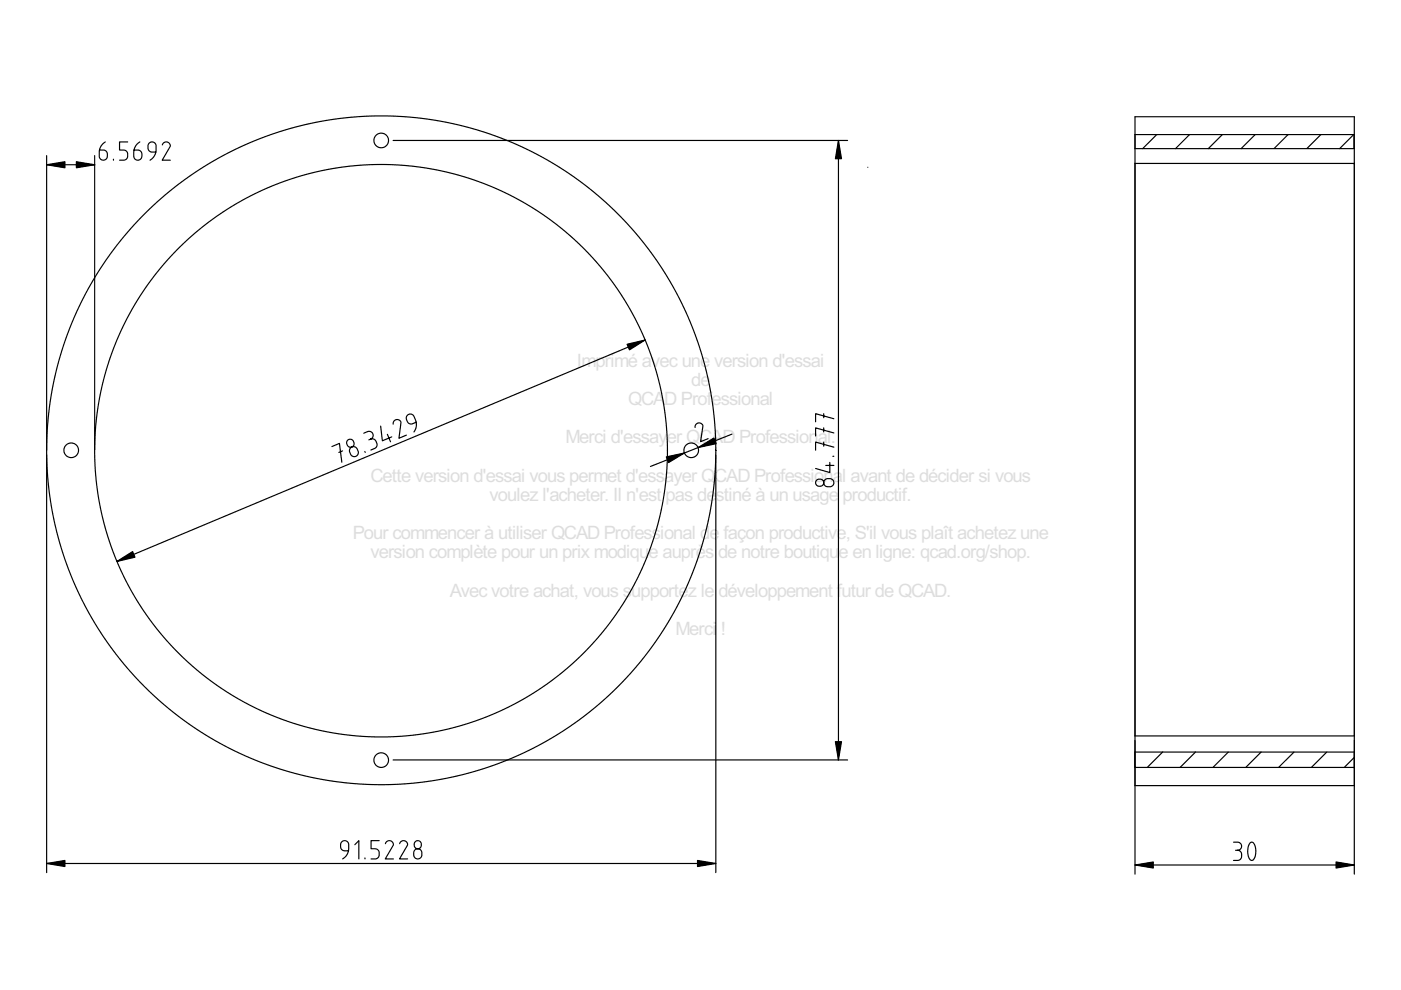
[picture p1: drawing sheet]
<svg xmlns="http://www.w3.org/2000/svg" width="297mm" height="210mm" viewBox="0 0 297 210" stroke-linecap="round" stroke-linejoin="round" font-family="sans-serif">
<g fill="none" stroke="#000" stroke-width=".25">
<path d="M9.9 33v62.5M9.9 34.9h10.2M20.1 33v62.3M22.3 30.1a2.6 2.6 0 0 0-1.3 2.2v.8a.86 .86 0 0 0 .9 .9 .86 .86 0 0 0 .9-.9v-.4a.86 .86 0 0 0-.9-.9h-.8M24.1 33.7v.3M27.1 30.1h-1.8v1.7h.9a.86 .86 0 0 1 .9 .9v.4a.86 .86 0 0 1-.9 .9h-.9M29.7 30.1a2.6 2.6 0 0 0-1.3 2.2v.8a.86 .86 0 0 0 .8 .9 .86 .86 0 0 0 .9-.9v-.4a.86 .86 0 0 0-.9-.9h-.8M33 32.2h-.8a.86 .86 0 0 1-.8-.8v-.4a.86 .86 0 0 1 .8-.9 .86 .86 0 0 1 .9 .9v.7a2.58 2.58 0 0 1-1.3 2.3M34.4 30.7a.84 .84 0 0 1 1-.6 .84 .84 0 0 1 .7 1l-1.7 2.9h1.7M83.3 29.8h96.4M177.8 29.8v131.3M184 35.5h.1"/>
<path d="M240.6 34.7h46.5M240.6 28.5h46.5v3h-46.5M245.2 28.5l-2.9 3M252.2 28.5l-3 3M259.2 28.5l-3 3M266.1 28.5l-2.9 3M273.1 28.5l-3 3M280 28.5l-2.9 3M287 28.5l-3 3M136.8 72.1l-112 46.9M9.9 96.4v88.6M70.4 94.7l1.6-.7 .5 4"/>
<path d="M72.6 95.6l-.8 .3M73.7 93.3a.75 .75 0 0 1 1.2 .3l.1 .2a.75 .75 0 0 1-.4 1 .75 .75 0 0 1-1-.4l-.1-.6zM74.3 95a.86 .86 0 0 1 1.4 .2l.2 .4a.86 .86 0 0 1-.4 1.2 .86 .86 0 0 1-1.2-.5l-.2-.7zM77.1 91.8l.8-.3a.86 .86 0 0 1 1.1 .5 .86 .86 0 0 1-.4 1.1 .86 .86 0 0 1 1.1 .5l.2 .4a.86 .86 0 0 1-.5 1.1l-.8 .3M77.4 95.7v.2M78.6 93.1l-.4 .2M80.7 90.3l.4 3.2 2-.9M82.1 92.1l.7 1.6M83.4 89.9a.84 .84 0 0 1 .6-.9 .84 .84 0 0 1 1 .6l-.4 3.3 1.6-.6M88.2 89.5l-.7 .3a.86 .86 0 0 1-1.1-.4l-.2-.4a.86 .86 0 0 1 .5-1.1 .86 .86 0 0 1 1.1 .4l.3 .7a2.58 2.58 0 0 1-.3 2.6M141.5 95.6h.1M147.4 90.6a.84 .84 0 0 1 .7-.9 .84 .84 0 0 1 .9 .7l-.5 3.2 1.6-.6"/>
<path d="M151.8 95.5h.1M151.8 96.4v88.6M155.2 92l-17.3 6.9M174.6 93.7v.9M174.6 90.7v.9M174.6 87.7v.9M175.1 98.7h1.7M175.9 98v2.2l-3-.9M176.6 96.7h.2M176.8 94.8l-3.9-1.1v1.8M176.8 91.8l-3.9-1.1v1.7M176.8 88.8l-3.9-1.1v1.7"/>
<path d="M173.1 101.8l.8-.2a.75 .75 0 0 1 .7 .7 .75 .75 0 0 1-.7 .8h-.2a.75 .75 0 0 1-.7-.5 .75 .75 0 0 1 .1-.8zM174.9 101.7l.4-.2h.6a.86 .86 0 0 1 .9 .8 .86 .86 0 0 1-.9 .9h-.4a.86 .86 0 0 1-.8-.5 .86 .86 0 0 1 .2-1zM240.6 156h46.5M240.6 159.5h46.5M246.5 159.5l-3.3 3.2M253.5 159.5l-3.3 3.2M260.4 159.5l-3.2 3.2M267.4 159.5l-3.3 3.2M274.3 159.5l-3.2 3.2M281.3 159.5l-3.3 3.2M75.2 179.1l.9-.9v3.9M80.4 178.2h-1.7v1.8h.8a.86 .86 0 0 1 .9 .8v.5a.86 .86 0 0 1-.9 .8h-.8"/>
<path d="M81.7 178.9a.84 .84 0 0 1 1-.7 .84 .84 0 0 1 .7 1.1l-1.7 2.8h1.7M83.3 161.1h96.4M84.7 178.9a.84 .84 0 0 1 1-.7 .84 .84 0 0 1 .7 1.1l-1.7 2.8h1.7M88 178.5a.75 .75 0 0 1 .9-.2 .75 .75 0 0 1 .4 .7v.2a.75 .75 0 0 1-.7 .8 .75 .75 0 0 1-.8-.8zM240.6 166.6h46.5M240.6 162.7h46.5M261.5 178.6h.9a.86 .86 0 0 1 .8 .8 .86 .86 0 0 1-.8 .9 .86 .86 0 0 1 .8 .8v.5a.86 .86 0 0 1-.8 .8h-.9M265.1 178.7l.3-.1a1 1 0 0 1 .8 1 2.64 2.64 0 0 1-.7 2.8h-.1a1 1 0 0 1-.8-1 3.2 3.2 0 0 1 .5-2.7zM287.1 160.6l-2.1 2.1M9.9 183.1h141.9M73.9 180.4h-.8a.86 .86 0 0 1-.9-.9v-.4a.86 .86 0 0 1 .9-.9 .86 .86 0 0 1 .8 .9v.8a2.58 2.58 0 0 1-1.3 2.2M77.4 181.9v.2"/>
<path d="M88 180.2a.86 .86 0 0 1 .9-.2 .86 .86 0 0 1 .5 .8v.5a.86 .86 0 0 1-.8 .8 .86 .86 0 0 1-.9-.8v-.6zM240.6 185.3v-160.5h46.5v160.5M240.6 183.4h46.5M262 180.3h.4"/>
<circle cx="80.8" cy="29.8" r="1.55"/>
<circle cx="15.1" cy="95.5" r="1.55"/>
<circle cx="80.8" cy="95.6" r="60.7"/>
<circle cx="80.8" cy="95.5" r="70.9"/>
<circle cx="146.6" cy="95.5" r="1.55"/>
<circle cx="80.8" cy="161.2" r="1.55"/>
</g>
<path d="M9.9 34.9l3.9-.6v1.3zM16.2 34.3l3.9 .6-3.9 .7zM177.8 29.8l.6 3.9h-1.3zM133 73l3.8-.9-3.3 2.1zM141.3 96.9l3.8-.9-3.4 2.1zM148 94.9l3.4-2 .4 1.2zM24.8 119l3.3-2.1 .5 1.2zM177.1 157.3h1.3l-.6 3.8zM9.9 183.1l3.9-.7v1.3zM147.9 182.4l3.9 .7-3.9 .6zM240.6 183.4l3.9-.6v1.2zM283.3 182.8l3.8 .6-3.8 .6z" fill="#000"/>
<path d="M9.9 34.9l3.9-.6v1.3zM16.2 34.3l3.9 .6-3.9 .7zM177.8 29.8l.6 3.9h-1.3zM133 73l3.8-.9-3.3 2.1zM141.3 96.9l3.8-.9-3.4 2.1zM148 94.9l3.4-2 .4 1.2zM24.8 119l3.3-2.1 .5 1.2zM177.1 157.3h1.3l-.6 3.8zM9.9 183.1l3.9-.7v1.3zM147.9 182.4l3.9 .7-3.9 .6zM240.6 183.4l3.9-.6v1.2zM283.3 182.8l3.8 .6-3.8 .6z" fill="#000" stroke="#000" stroke-width=".25"/>
<g font-size="3.5" fill="#ddd">
<text x="122.3" y="77.7">Imprimé avec une version d'essai</text>
<text x="146.5" y="81.8">de</text>
<text x="133.2" y="85.8">QCAD Professional</text>
<text x="119.9" y="94">Merci d'essayer QCAD Professional.</text>
<text x="78.6" y="102.1">Cette version d'essai vous permet d'essayer QCAD Professiona</text>
<text x="103.8" y="106.2">voulez l'acheter. Il n'est pas destiné à un usage</text>
<text x="74.8" y="114.3">Pour commencer à utiliser QCAD Professional de</text>
<text x="78.6" y="118.4">version complète pour un prix modique auprès</text>
<text x="152.2" y="118.4">de notre boutiqu</text>
<text x="153.4" y="114.3">façon productive, S'il vous plaît achetez une</text>
<text x="177.8" y="118.4">e en ligne: qcad.org/shop.</text>
<text x="95.4" y="126.5">Avec votre achat, vous supportez le</text>
<text x="152.3" y="126.5">développement f</text>
<text x="143.2" y="134.6">Merci</text>
</g>
</svg>
